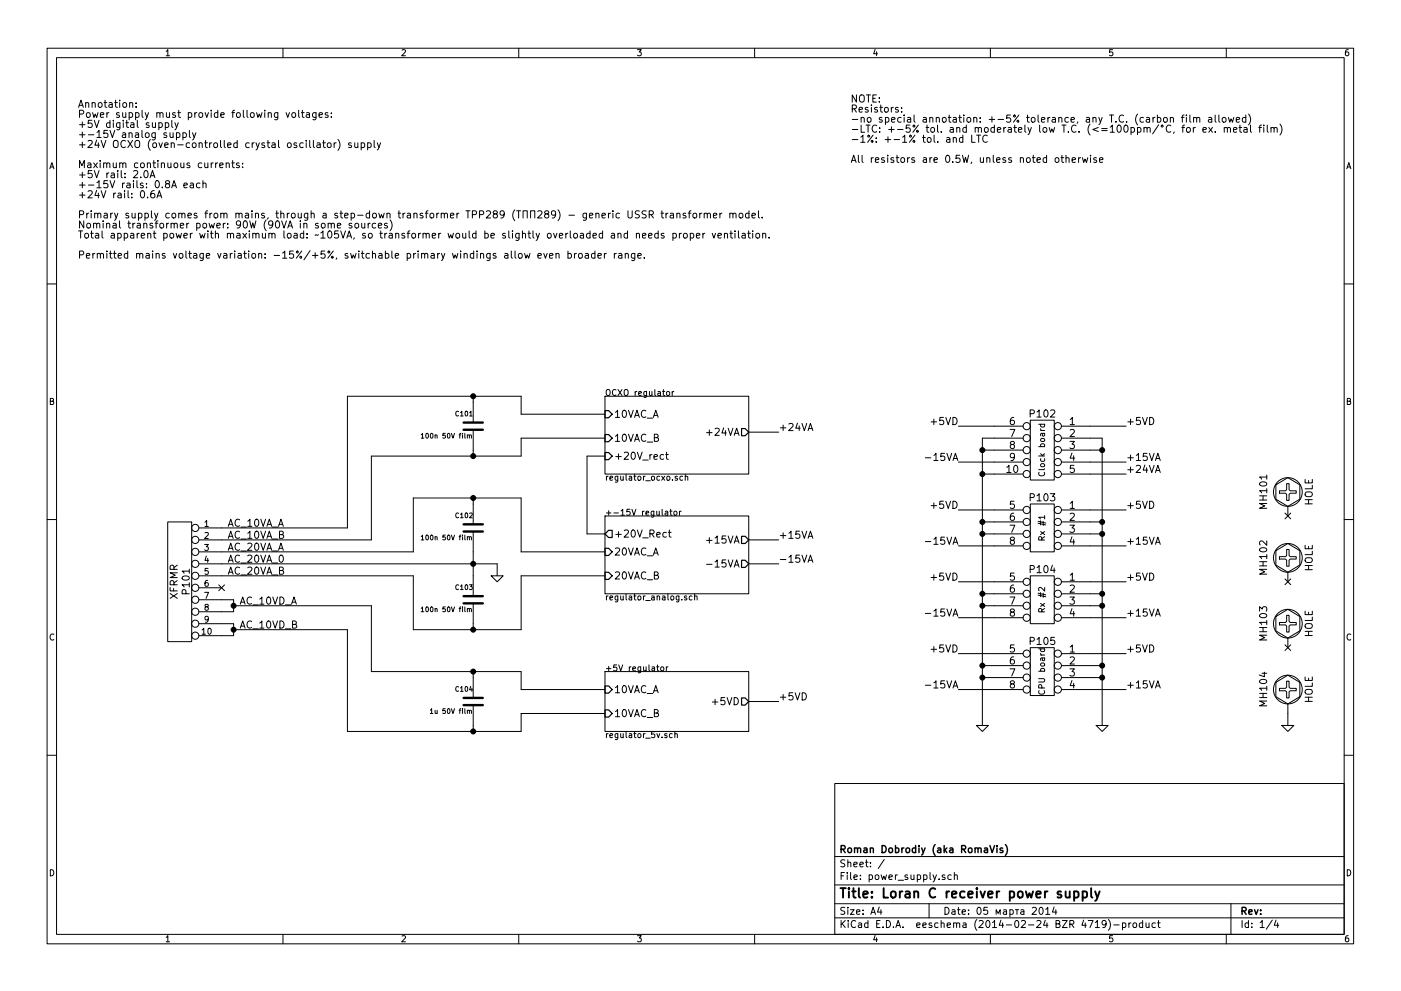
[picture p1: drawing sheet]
EESchema Schematic File Version 2
LIBS:power
LIBS:device
LIBS:transistors
LIBS:conn
LIBS:linear
LIBS:regul
LIBS:74xx
LIBS:cmos4000
LIBS:adc-dac
LIBS:memory
LIBS:xilinx
LIBS:special
LIBS:microcontrollers
LIBS:dsp
LIBS:microchip
LIBS:analog_switches
LIBS:motorola
LIBS:texas
LIBS:intel
LIBS:audio
LIBS:interface
LIBS:digital-audio
LIBS:philips
LIBS:display
LIBS:cypress
LIBS:siliconi
LIBS:opto
LIBS:atmel
LIBS:contrib
LIBS:valves
LIBS:tl431
LIBS:r_pot
LIBS:mos_irf
LIBS:scr
LIBS:conn_mf
LIBS:hole
LIBS:power_supply-cache
EELAYER 24 0
EELAYER END
$Descr A4 11693 8268
encoding utf-8
Sheet 1 4
Title "Loran C receiver power supply"
Date "05 марта 2014"
Rev ""
Comp "Roman Dobrodiy (aka RomaVis)"
Comment1 ""
Comment2 ""
Comment3 ""
Comment4 ""
$EndDescr
Text Notes 650  2150 0    60   ~ 0
Annotation:\nPower supply must provide following voltages:\n+5V digital supply\n+-15V analog supply\n+24V OCXO (oven-controlled crystal oscillator) supply\n\nMaximum continuous currents:\n+5V rail: 2.0A \n+-15V rails: 0.8A each\n+24V rail: 0.6A\n\nPrimary supply comes from mains, through a step-down transformer TPP289 (ТПП289) - generic USSR transformer model.\nNominal transformer power: 90W (90VA in some sources)\nTotal apparent power with maximum load: ~~105VA, so transformer would be slightly overloaded and needs proper ventilation.\n\nPermitted mains voltage variation: -15%/+5%, switchable primary windings allow even broader range.
$Comp
L CONN_10 P101
U 1 1
P 1500 4850
F 0 "P101" V 1450 4850 60  0000 C CNN
F 1 "XFRMR" V 1550 4850 60  0000 C CNN
F 2 "" H 1500 4850 60  0000 C CNN
F 3 "" H 1500 4850 60  0000 C CNN
	1    1500 4850
	-1   0    0    -1  
$EndComp
Text Label 1900 4400 0    60   ~ 0
AC_10VA_A
Text Label 1900 4500 0    60   ~ 0
AC_10VA_B
Text Label 1900 4600 0    60   ~ 0
AC_20VA_A
Text Label 1900 4700 0    60   ~ 0
AC_20VA_0
Text Label 1900 4800 0    60   ~ 0
AC_20VA_B
Text Label 2000 5050 0    60   ~ 0
AC_10VD_A
Text Label 2000 5250 0    60   ~ 0
AC_10VD_B
NoConn ~ 1850 4900
$Comp
L GND #PWR01
U 1 1
P 4150 4800
F 0 "#PWR01" H 4150 4800 30  0001 C CNN
F 1 "GND" H 4150 4730 30  0001 C CNN
F 2 "" H 4150 4800 60  0000 C CNN
F 3 "" H 4150 4800 60  0000 C CNN
	1    4150 4800
	1    0    0    -1  
$EndComp
Wire Wire Line
	1950 5100 1850 5100
Wire Wire Line
	1950 5000 1950 5100
Wire Wire Line
	1950 5000 1850 5000
Wire Wire Line
	1850 5200 1950 5200
Wire Wire Line
	1950 5200 1950 5300
Wire Wire Line
	1950 5300 1850 5300
Wire Wire Line
	1950 5250 2900 5250
Connection ~ 1950 5250
Wire Wire Line
	1950 5050 3100 5050
Connection ~ 1950 5050
Wire Wire Line
	1850 4800 3450 4800
Wire Wire Line
	1850 4700 4150 4700
Wire Wire Line
	1850 4600 3450 4600
Wire Wire Line
	1850 4500 3100 4500
Wire Wire Line
	1850 4400 2900 4400
$Sheet
S 5050 5600 1200 500 
U 5317B73E
F0 "+5V regulator" 50
F1 "regulator_5v.sch" 50
F2 "10VAC_A" I L 5050 5750 60 
F3 "10VAC_B" I L 5050 5950 60 
F4 "+5VD" O R 6250 5850 60 
$EndSheet
$Sheet
S 5050 4300 1200 650 
U 5322E404
F0 "+-15V regulator" 50
F1 "regulator_analog.sch" 50
F2 "20VAC_A" I L 5050 4600 60 
F3 "20VAC_B" I L 5050 4800 60 
F4 "+20V_Rect" O L 5050 4450 60 
F5 "+15VA" O R 6250 4500 60 
F6 "-15VA" O R 6250 4700 60 
$EndSheet
Text Notes 7100 1350 0    60   ~ 0
NOTE:\nResistors:\n-no special annotation: +-5% tolerance, any T.C. (carbon film allowed)\n-LTC: +-5% tol. and moderately low T.C. (<=100ppm/°C, for ex. metal film)\n-1%: +-1% tol. and LTC\n\nAll resistors are 0.5W, unless noted otherwise
$Sheet
S 5050 3300 1200 650 
U 53245981
F0 "OCXO regulator" 50
F1 "regulator_ocxo.sch" 50
F2 "+20V_rect" I L 5050 3800 60 
F3 "10VAC_A" I L 5050 3450 60 
F4 "10VAC_B" I L 5050 3650 60 
F5 "+24VA" O R 6250 3600 60 
$EndSheet
$Comp
L MF_8 P105
U 1 1
P 8700 5600
F 0 "P105" H 8700 5850 60  0000 C CNN
F 1 "CPU board" V 8700 5600 50  0000 C CNN
F 2 "" H 8700 5400 60  0000 C CNN
F 3 "" H 8700 5400 60  0000 C CNN
	1    8700 5600
	1    0    0    -1  
$EndComp
$Comp
L MF_10 P102
U 1 1
P 8700 3750
F 0 "P102" H 8700 4050 60  0000 C CNN
F 1 "Clock board" V 8700 3750 50  0000 C CNN
F 2 "" H 8700 3600 60  0000 C CNN
F 3 "" H 8700 3600 60  0000 C CNN
	1    8700 3750
	1    0    0    -1  
$EndComp
$Comp
L MF_8 P104
U 1 1
P 8700 5000
F 0 "P104" H 8700 5250 60  0000 C CNN
F 1 "Rx #2" V 8700 5000 50  0000 C CNN
F 2 "" H 8700 4800 60  0000 C CNN
F 3 "" H 8700 4800 60  0000 C CNN
	1    8700 5000
	1    0    0    -1  
$EndComp
$Comp
L MF_8 P103
U 1 1
P 8700 4400
F 0 "P103" H 8700 4650 60  0000 C CNN
F 1 "Rx #1" V 8700 4400 50  0000 C CNN
F 2 "" H 8700 4200 60  0000 C CNN
F 3 "" H 8700 4200 60  0000 C CNN
	1    8700 4400
	1    0    0    -1  
$EndComp
Text Label 9400 3550 0    60   ~ 0
+5VD
Text Label 8000 3550 2    60   ~ 0
+5VD
Text Label 8000 4250 2    60   ~ 0
+5VD
Text Label 9400 4250 0    60   ~ 0
+5VD
Text Label 9400 4850 0    60   ~ 0
+5VD
Text Label 8000 4850 2    60   ~ 0
+5VD
Text Label 8000 5450 2    60   ~ 0
+5VD
Text Label 9400 5450 0    60   ~ 0
+5VD
Text Label 9400 3850 0    60   ~ 0
+15VA
Text Label 9400 4550 0    60   ~ 0
+15VA
Text Label 9400 5150 0    60   ~ 0
+15VA
Text Label 9400 5750 0    60   ~ 0
+15VA
Text Label 8000 4550 2    60   ~ 0
-15VA
Text Label 8000 3850 2    60   ~ 0
-15VA
Text Label 8000 5150 2    60   ~ 0
-15VA
Text Label 8000 5750 2    60   ~ 0
-15VA
Text Label 9400 3950 0    60   ~ 0
+24VA
Wire Wire Line
	9200 3650 9200 6050
Wire Wire Line
	8200 3650 8200 6050
$Comp
L GND #PWR02
U 1 1
P 9200 6050
F 0 "#PWR02" H 9200 6050 30  0001 C CNN
F 1 "GND" H 9200 5980 30  0001 C CNN
F 2 "" H 9200 6050 60  0000 C CNN
F 3 "" H 9200 6050 60  0000 C CNN
	1    9200 6050
	1    0    0    -1  
$EndComp
Connection ~ 8200 3750
Connection ~ 8200 3950
Connection ~ 9200 3750
Connection ~ 9200 4350
Connection ~ 9200 4450
Connection ~ 9200 4950
Connection ~ 9200 5050
Connection ~ 9200 5550
Connection ~ 9200 5650
Connection ~ 8200 5550
Connection ~ 8200 5650
Connection ~ 8200 5050
Connection ~ 8200 4950
Connection ~ 8200 4450
Connection ~ 8200 4350
$Comp
L GND #PWR03
U 1 1
P 8200 6050
F 0 "#PWR03" H 8200 6050 30  0001 C CNN
F 1 "GND" H 8200 5980 30  0001 C CNN
F 2 "" H 8200 6050 60  0000 C CNN
F 3 "" H 8200 6050 60  0000 C CNN
	1    8200 6050
	1    0    0    -1  
$EndComp
Wire Wire Line
	8200 5550 8300 5550
Wire Wire Line
	8300 5650 8200 5650
Wire Wire Line
	9100 5650 9200 5650
Wire Wire Line
	9100 5550 9200 5550
Wire Wire Line
	9100 4950 9200 4950
Wire Wire Line
	9100 5050 9200 5050
Wire Wire Line
	8200 5050 8300 5050
Wire Wire Line
	8200 4950 8300 4950
Wire Wire Line
	8200 4350 8300 4350
Wire Wire Line
	8200 4450 8300 4450
Wire Wire Line
	9100 4350 9200 4350
Wire Wire Line
	9100 4450 9200 4450
Wire Wire Line
	9100 3650 9200 3650
Wire Wire Line
	9100 3750 9200 3750
Wire Wire Line
	8200 3650 8300 3650
Wire Wire Line
	8200 3750 8300 3750
Wire Wire Line
	8200 3950 8300 3950
Wire Wire Line
	9100 3550 9400 3550
Wire Wire Line
	9400 3850 9100 3850
Wire Wire Line
	9100 3950 9400 3950
Wire Wire Line
	9400 4250 9100 4250
Wire Wire Line
	9100 4550 9400 4550
Wire Wire Line
	9100 4850 9400 4850
Wire Wire Line
	9400 5150 9100 5150
Wire Wire Line
	9100 5450 9400 5450
Wire Wire Line
	9400 5750 9100 5750
Wire Wire Line
	8000 5450 8300 5450
Wire Wire Line
	8300 5750 8000 5750
Wire Wire Line
	8000 4850 8300 4850
Wire Wire Line
	8300 5150 8000 5150
Wire Wire Line
	8000 4250 8300 4250
Wire Wire Line
	8300 4550 8000 4550
Wire Wire Line
	8000 3550 8300 3550
Wire Wire Line
	8300 3850 8000 3850
Text Label 6500 5850 0    60   ~ 0
+5VD
Wire Wire Line
	6250 5850 6500 5850
Text Label 6500 4500 0    60   ~ 0
+15VA
Text Label 6500 4700 0    60   ~ 0
-15VA
Wire Wire Line
	6250 4500 6500 4500
Wire Wire Line
	6500 4700 6250 4700
Text Label 6500 3600 0    60   ~ 0
+24VA
Wire Wire Line
	6250 3600 6500 3600
$Comp
L C C104
U 1 1
P 3950 5850
F 0 "C104" H 3950 5950 40  0000 L CNN
F 1 "1u 50V film" H 3956 5765 40  0000 L CNN
F 2 "" H 3988 5700 30  0000 C CNN
F 3 "" H 3950 5850 60  0000 C CNN
	1    3950 5850
	-1   0    0    -1  
$EndComp
$Comp
L C C102
U 1 1
P 3950 4400
F 0 "C102" H 3950 4500 40  0000 L CNN
F 1 "100n 50V film" H 3956 4315 40  0000 L CNN
F 2 "" H 3988 4250 30  0000 C CNN
F 3 "" H 3950 4400 60  0000 C CNN
	1    3950 4400
	-1   0    0    -1  
$EndComp
$Comp
L C C103
U 1 1
P 3950 5000
F 0 "C103" H 3950 5100 40  0000 L CNN
F 1 "100n 50V film" H 3956 4915 40  0000 L CNN
F 2 "" H 3988 4850 30  0000 C CNN
F 3 "" H 3950 5000 60  0000 C CNN
	1    3950 5000
	-1   0    0    -1  
$EndComp
Wire Wire Line
	5050 5750 4350 5750
Wire Wire Line
	4350 5750 4350 5600
Wire Wire Line
	4350 5600 3100 5600
Wire Wire Line
	3950 5600 3950 5650
Wire Wire Line
	3950 6050 3950 6100
Wire Wire Line
	2900 6100 4350 6100
Wire Wire Line
	4350 6100 4350 5950
Wire Wire Line
	4350 5950 5050 5950
Wire Wire Line
	3950 5200 3950 5250
Wire Wire Line
	3450 5250 4350 5250
Wire Wire Line
	4350 5250 4350 4800
Wire Wire Line
	4350 4800 5050 4800
Wire Wire Line
	5050 4600 4350 4600
Wire Wire Line
	4350 4600 4350 4150
Wire Wire Line
	4350 4150 3450 4150
Wire Wire Line
	3950 4150 3950 4200
$Comp
L C C101
U 1 1
P 3950 3550
F 0 "C101" H 3950 3650 40  0000 L CNN
F 1 "100n 50V film" H 3956 3465 40  0000 L CNN
F 2 "" H 3988 3400 30  0000 C CNN
F 3 "" H 3950 3550 60  0000 C CNN
	1    3950 3550
	-1   0    0    -1  
$EndComp
Wire Wire Line
	5050 3450 4350 3450
Wire Wire Line
	4350 3450 4350 3300
Wire Wire Line
	4350 3300 2900 3300
Wire Wire Line
	3950 3300 3950 3350
Wire Wire Line
	3950 3750 3950 3800
Wire Wire Line
	3100 3800 4350 3800
Wire Wire Line
	4350 3800 4350 3650
Wire Wire Line
	4350 3650 5050 3650
Wire Wire Line
	3950 4600 3950 4800
Connection ~ 3950 4700
Wire Wire Line
	4150 4700 4150 4800
Wire Wire Line
	3450 4800 3450 5250
Connection ~ 3950 5250
Wire Wire Line
	3450 4150 3450 4600
Connection ~ 3950 4150
Wire Wire Line
	5050 4450 4900 4450
Wire Wire Line
	4900 4450 4900 3800
Wire Wire Line
	4900 3800 5050 3800
Wire Wire Line
	3100 4500 3100 3800
Connection ~ 3950 3800
Wire Wire Line
	2900 3300 2900 4400
Connection ~ 3950 3300
Wire Wire Line
	3100 5600 3100 5050
Connection ~ 3950 5600
Wire Wire Line
	2900 5250 2900 6100
Connection ~ 3950 6100
$Comp
L HOLE MH101
U 1 1
P 10750 4100
F 0 "MH101" H 10750 4300 60  0000 C CNN
F 1 "HOLE" H 10750 3920 60  0000 C CNN
F 2 "" H 10750 4100 60  0000 C CNN
F 3 "" H 10750 4100 60  0000 C CNN
	1    10750 4100
	0    -1   -1   0   
$EndComp
$Comp
L HOLE MH102
U 1 1
P 10750 4650
F 0 "MH102" H 10750 4850 60  0000 C CNN
F 1 "HOLE" H 10750 4470 60  0000 C CNN
F 2 "" H 10750 4650 60  0000 C CNN
F 3 "" H 10750 4650 60  0000 C CNN
	1    10750 4650
	0    -1   -1   0   
$EndComp
$Comp
L HOLE MH103
U 1 1
P 10750 5200
F 0 "MH103" H 10750 5400 60  0000 C CNN
F 1 "HOLE" H 10750 5020 60  0000 C CNN
F 2 "" H 10750 5200 60  0000 C CNN
F 3 "" H 10750 5200 60  0000 C CNN
	1    10750 5200
	0    -1   -1   0   
$EndComp
$Comp
L HOLE MH104
U 1 1
P 10750 5750
F 0 "MH104" H 10750 5950 60  0000 C CNN
F 1 "HOLE" H 10750 5570 60  0000 C CNN
F 2 "" H 10750 5750 60  0000 C CNN
F 3 "" H 10750 5750 60  0000 C CNN
	1    10750 5750
	0    -1   -1   0   
$EndComp
$Comp
L GND #PWR04
U 1 1
P 10750 6050
F 0 "#PWR04" H 10750 6050 30  0001 C CNN
F 1 "GND" H 10750 5980 30  0001 C CNN
F 2 "" H 10750 6050 60  0000 C CNN
F 3 "" H 10750 6050 60  0000 C CNN
	1    10750 6050
	1    0    0    -1  
$EndComp
Wire Wire Line
	10750 5950 10750 6050
NoConn ~ 10750 5400
NoConn ~ 10750 4850
NoConn ~ 10750 4300
$EndSCHEMATC
